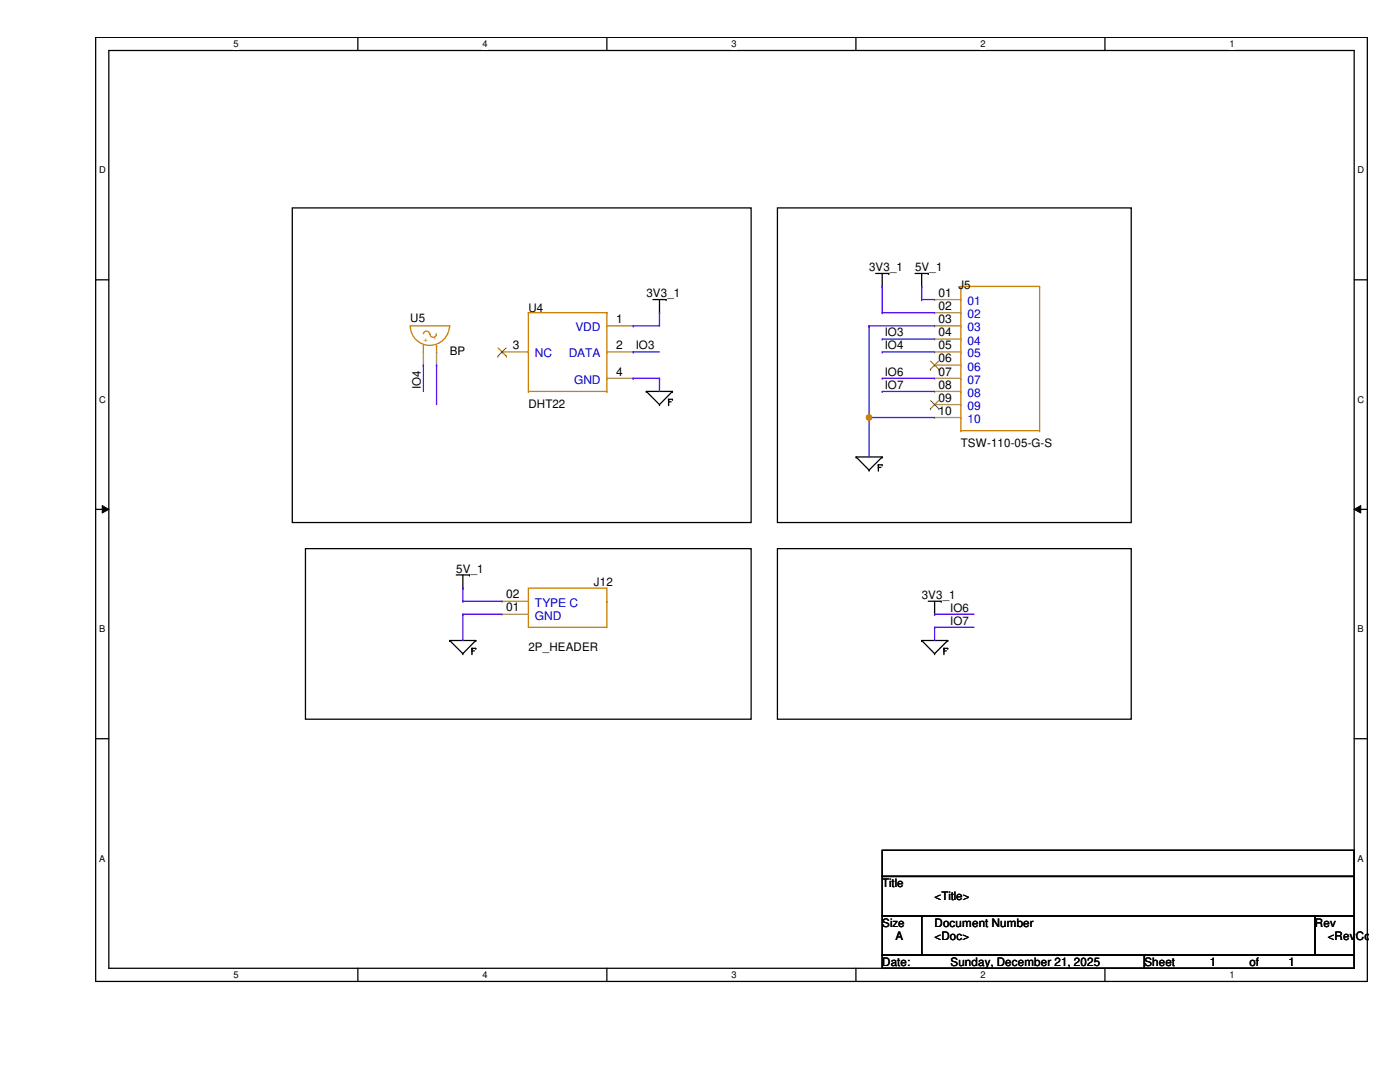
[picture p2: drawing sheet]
<svg xmlns="http://www.w3.org/2000/svg" width="279mm" height="216mm" viewBox="0 0 279 216" stroke-linecap="round" stroke-linejoin="round" font-family="sans-serif">
<path d="M19.1 7.5h253.8v188.3h-253.8zM21.7 10.1h248.6v183.1h-248.6z" fill="none" stroke="#000" stroke-width=".25"/>
<g fill="#fff">
<path d="M46.6 7.7h1v2.1h-1z"/>
<path d="M46.6 193.5h1v2.1h-1z"/>
</g>
<path d="M71.4 7.5v2.6M71.4 193.2v2.6" fill="none" stroke="#000" stroke-width=".25"/>
<g fill="#fff">
<path d="M96.3 7.7h1v2.1h-1z"/>
<path d="M96.3 193.5h1v2.1h-1z"/>
</g>
<path d="M121.1 7.5v2.6M121.1 193.2v2.6" fill="none" stroke="#000" stroke-width=".25"/>
<g fill="#fff">
<path d="M146 7.7h1v2.1h-1z"/>
<path d="M146 193.5h1v2.1h-1z"/>
</g>
<path d="M170.8 7.5v2.6M170.8 193.2v2.6" fill="none" stroke="#000" stroke-width=".25"/>
<g fill="#fff">
<path d="M195.7 7.7h1v2.1h-1z"/>
<path d="M195.7 193.5h1v2.1h-1z"/>
</g>
<path d="M220.5 7.5v2.6M220.5 193.2v2.6" fill="none" stroke="#000" stroke-width=".25"/>
<g fill="#fff">
<path d="M245.4 7.7h1v2.1h-1z"/>
<path d="M245.4 193.5h1v2.1h-1z"/>
<path d="M19.8 32.9h1.3v2.1h-1.3z"/>
<path d="M270.9 32.9h1.3v2.1h-1.3z"/>
<path d="M19.8 78.7h1.3v2.1h-1.3z"/>
<path d="M270.9 78.7h1.3v2.1h-1.3z"/>
</g>
<path d="M19.1 55.8h2.6M270.3 55.8h2.6" fill="none" stroke="#000" stroke-width=".25"/>
<g fill="#fff">
<path d="M19.8 124.5h1.2v2.1h-1.2z"/>
<path d="M270.9 124.5h1.3v2.1h-1.3z"/>
</g>
<path d="M19.1 101.6h2.6M270.3 101.6h2.6" fill="none" stroke="#000" stroke-width=".25"/>
<path d="M20.4 100.9l1.3 .7-1.3 .8zM270.3 101.6l1.3-.7v1.5z" fill="#000"/>
<path d="M20.4 100.9l1.3 .7-1.3 .8zM270.3 101.6l1.3-.7v1.5z" fill="none" stroke="#000" stroke-width=".2"/>
<g fill="#fff">
<path d="M19.8 170.3h1.2v2h-1.2z"/>
<path d="M270.9 170.3h1.3v2h-1.3z"/>
</g>
<g fill="none" stroke="#000" stroke-width=".25">
<path d="M58.3 41.5h91.6v62.8h-91.6zM130.3 59.8h2.6M131.6 59.8v2.6M132.9 59.8h.1M155.2 41.5h70.6v62.8h-70.6zM174.8 54.6h2.6M176.1 57.1h.1M176.1 54.6v2.5M177.4 54.6h.1M182.6 54.6h2.7M183.9 57.1h.1M183.9 54.6v2.5"/>
<path d="M185.3 54.6h.1M129 78.1h.1M129 78.1h5.2M129 78.1l2.6 2.6M131.6 62.4h.1M133.4 79.7h.1M133.4 79.7h.8M133.4 79.7v1M134.2 78.1h.1M134.2 79.7h.1M134.2 78.1l-2.6 2.6M131.6 80.7h.1"/>
<path d="M133.4 80.7h.1M133.4 80.2h.1M133.4 80.2h.5M170.9 91.2h.1M170.9 91.2h5.2M170.9 91.2l2.5 2.6M173.4 93.8h.1M175.3 92.8h.1M175.3 93.8h.1M175.3 93.3h.1M175.3 92.8h.8M175.3 92.8v1"/>
<path d="M175.3 93.3h.5M176.1 91.2h.1M176.1 92.8h.1M176.1 91.2l-2.7 2.6M61 109.5h88.9v34h-88.9zM91.1 114.7h2.6M92.4 117.3h.1M92.4 114.7v2.6M93.7 114.7h.1M155.2 109.5h70.6v34h-70.6zM185.3 120h2.5M186.5 120v2.6"/>
<path d="M187.8 120h.1M89.7 127.8h.1M89.7 127.8h5.3M89.7 127.8l2.7 2.6M92.4 130.4h.1M94.2 129.4h.1M94.2 130.4h.1M94.2 129.9h.1M94.2 129.4h.8M94.2 129.9h.5M94.2 129.4v1M95 127.8h.1"/>
<path d="M95 129.4h.1M95 127.8l-2.6 2.6M183.9 127.8h.1M183.9 127.8h5.2M183.9 127.8l2.6 2.6M186.5 122.6h.1M186.5 130.4h.1M188.4 129.4h.1M188.4 130.4h.1M188.4 129.9h.1M188.4 129.4h.7M188.4 129.4v1"/>
<path d="M188.4 129.9h.5M189.1 127.8h.1M189.1 129.4h.1M189.1 127.8l-2.6 2.6M19.1 147.4h2.6M270.3 147.4h2.6M176.1 169.7h94.2v5.2h-94.2zM176.1 174.9h94.2v7.9h-94.2zM176.1 182.8h7.8v7.8h-7.8zM176.1 190.6h52.3v2.6h-52.3zM183.9 182.8h78.5v7.8h-78.5zM228.4 190.6h41.9v2.6h-41.9z"/>
<path d="M262.4 182.8h7.9v7.8h-7.9z"/>
</g>
<g fill="none" stroke="#cc8006" stroke-width=".25">
<path d="M191.8 57.1h.1M191.8 59.8h.1M191.8 57.1v28.8M191.8 57.1h15.7M207.5 57.1h.1M207.5 57.1v28.8M84.5 66.6a.62 .62 0 0 1 .6-.5 .62 .62 0 0 1 .6 .5M84.5 69h.1M84.5 70.2h.1M84.5 69v1.2M85.8 66.6a.62 .62 0 0 0 .6 .7 .62 .62 0 0 0 .6-.7M87.1 69h.1"/>
<path d="M87.1 70.2h.1M87.1 69v1.2M89.7 65a3.9 3.9 0 0 1-3.9 3.9 3.9 3.9 0 0 1-3.9-3.9h7.8M89.7 65h.1M105.5 78.1h.1M105.5 62.4h.1M105.5 70.2h.1M105.5 62.4h15.6M105.5 78.1h15.6M105.5 62.4v15.7M121.1 62.4h.1M121.1 78.1h.1"/>
<path d="M121.1 65h.1M121.1 70.2h.1M121.1 75.5h.1M121.1 62.4v15.7M191.8 62.4h.1M191.8 65h.1M191.8 67.6h.1M191.8 70.2h.1M191.8 72.9h.1M191.8 75.5h.1M191.8 78.1h.1M191.8 85.9h.1"/>
<path d="M191.8 80.7h.1M191.8 83.3h.1M191.8 85.9h15.7M207.5 85.9h.1M105.5 117.3h15.6v7.9h-15.6zM105.5 120h.1M121.1 120h.1"/>
</g>
<g fill="none" stroke="#a84" stroke-width=".25">
<path d="M186.5 59.8h.1M186.5 59.8h5.3M84.5 72.9h.1M84.5 70.2v2.7M87.1 72.9h.1M87.1 70.2v2.7M100.2 70.2h.1M100.2 70.2h5.3M121.1 65h5.3M121.1 70.2h5.3M121.1 75.5h5.3M126.4 65h.1"/>
<path d="M126.4 70.2h.1M126.4 75.5h.1M186.5 62.4h.1M186.5 65h.1M186.5 67.6h.1M186.5 70.2h.1M186.5 72.9h.1M186.5 75.5h.1M186.5 78.1h.1M186.5 65h5.3M186.5 70.2h5.3M186.5 75.5h5.3"/>
<path d="M186.5 62.4h5.3M186.5 67.6h5.3M186.5 72.9h5.3M186.5 78.1h5.3M186.5 80.7h.1M186.5 83.3h.1M186.5 80.7h5.3M186.5 83.3h5.3M100.2 120h.1M100.2 120h5.3M100.2 122.6h.1M100.2 122.6h5.3"/>
</g>
<path d="M99.4 71.1h.1M99.4 69.4l1.6 1.7M101 69.4l-1.6 1.7M101 71.1h.1M185.7 73.7h.1M185.7 72.1l1.7 1.6M185.7 79.9l1.7 1.7M187.3 72.1l-1.6 1.6M187.3 79.9l-1.6 1.7M187.4 73.7h.1M185.7 81.6h.1M187.4 81.6h.1" fill="none" stroke="#804000" stroke-width=".2"/>
<g fill="none" stroke="#4200ff" stroke-width=".25">
<path d="M176.1 57.1h.1M176.1 57.1v5.3M173.4 65h.1M173.4 65h13.1M173.4 65v26.2M176.1 62.4h.1M176.1 67.6h.1M176.1 70.2h.1M176.1 75.5h.1M176.1 78.1h.1M176.1 62.4h10.4M176.1 67.6h10.4"/>
<path d="M176.1 70.2h10.4M176.1 75.5h10.4M176.1 78.1h10.4M173.4 83.3h.1M173.4 83.3h13.1"/>
</g>
<circle cx="173.4" cy="83.3" r=".51" fill="#f00"/>
<circle cx="173.4" cy="83.3" r=".51" fill="none" stroke="#f00" stroke-width=".25"/>
<g fill="none" stroke="#4200ff" stroke-width=".25">
<path d="M183.9 57.1h.1M183.9 59.8h.1M183.9 57.1v2.7M183.9 59.8h2.6M84.5 72.9h.1M84.5 72.9v5.2M87.1 72.9h.1M87.1 72.9v7.8M126.4 65h.1M126.4 75.5h.1M126.4 70.2h.1M126.4 75.5h5.2"/>
<path d="M126.4 70.2h5.2M131.6 62.4h.1M131.6 75.5h.1M131.6 62.4v2.6h-5.2M131.6 75.5v2.6M92.4 117.3h.1M92.4 120h.1M92.4 117.3v2.7M92.4 120h7.8M92.4 122.6h.1M92.4 122.6h7.8M92.4 122.6v5.2"/>
<path d="M186.5 125.2h.1M186.5 122.6h.1M186.5 125.2v2.6M186.5 125.2h7.9M186.5 122.6h7.9"/>
</g>
<circle cx="173.4" cy="83.3" r=".51" fill="#f00"/>
<circle cx="173.4" cy="83.3" r=".51" fill="none" stroke="#f00" stroke-width=".25"/>
<g font-size="2.4">
<text x="187.3" y="59.2">01</text>
<text x="122.9" y="64.5">1</text>
<text x="187.3" y="61.8">02</text>
<text x="187.3" y="64.5">03</text>
<text x="102.3" y="69.7">3</text>
<text x="122.9" y="69.7">2</text>
<text x="187.3" y="67.1">04</text>
<text x="187.3" y="69.7">05</text>
<text x="122.9" y="74.9">4</text>
<text x="187.3" y="72.3">06</text>
<text x="187.3" y="74.9">07</text>
<text x="187.3" y="77.6">08</text>
<text x="187.3" y="80.2">09</text>
<text x="187.3" y="82.8">10</text>
<text x="101" y="119.4">02</text>
<text x="101" y="122">01</text>
</g>
<g font-size="2.4" fill="#00c">
<text x="193.1" y="60.9">01</text>
<text x="193.1" y="63.5">02</text>
<text x="106.8" y="71.3">NC</text>
<text x="113.5" y="71.3">DATA</text>
<text x="114.9" y="66.1">VDD</text>
<text x="193.1" y="66.1">03</text>
<text x="193.1" y="68.7">04</text>
<text x="193.1" y="71.3">05</text>
<text x="114.6" y="76.6">GND</text>
<text x="193.1" y="74">06</text>
<text x="193.1" y="76.6">07</text>
<text x="193.1" y="79.2">08</text>
<text x="193.1" y="81.8">09</text>
<text x="193.1" y="84.4">10</text>
<text x="106.8" y="123.7">GND</text>
<text x="106.8" y="121.1">TYPE C</text>
</g>
<g font-size="2.3">
<text x="129" y="59.3">3V3_1</text>
<text x="173.4" y="54.1">3V3_1</text>
<text x="182.6" y="54.1">5V_1</text>
<text x="191.3" y="57.7">J5</text>
<text x="81.9" y="64.3">U5</text>
<text x="105.5" y="62.2">U4</text>
<text x="89.7" y="70.8">BP</text>
<text x="126.9" y="69.7">IO3</text>
<text x="176.6" y="67.1">IO3</text>
<text x="176.6" y="69.7">IO4</text>
<text x="84" y="77.6" transform="rotate(-90 84 77.6)">IO4</text>
<text x="176.6" y="75">IO6</text>
<text x="176.6" y="77.6">IO7</text>
<text x="105.5" y="81.3">DHT22</text>
<text x="191.8" y="89.2">TSW-110-05-G-S</text>
<text x="91.1" y="114.3">5V_1</text>
<text x="118.5" y="116.9">J12</text>
<text x="183.9" y="119.5">3V3_1</text>
<text x="189.7" y="124.7">IO7</text>
<text x="189.7" y="122">IO6</text>
<text x="105.5" y="130">2P_HEADER</text>
<text x="176.1" y="177">Title</text>
<text x="186.5" y="179.7">&lt;Title&gt;</text>
<text x="176.1" y="184.9">Size</text>
<text x="186.5" y="184.9">Document Number</text>
<text x="262.4" y="184.9">Rev</text>
<text x="178.7" y="187.5">A</text>
<text x="186.5" y="187.5">&lt;Doc&gt;</text>
<text x="265" y="187.5">&lt;RevCo</text>
<text x="176.1" y="192.7">Date:</text>
<text x="189.7" y="192.7">Sunday, December 21, 2025</text>
<text x="228.4" y="192.7">Sheet</text>
<text x="241.5" y="192.7">1</text>
<text x="249.3" y="192.7">of</text>
<text x="257.2" y="192.7">1</text>
</g>
<g font-size="1.9">
<text x="46.6" y="9.4">5</text>
<text x="96.3" y="9.4">4</text>
<text x="146" y="9.4">3</text>
<text x="195.7" y="9.4">2</text>
<text x="245.4" y="9.4">1</text>
<text x="19.8" y="34.6">D</text>
<text x="270.9" y="34.6">D</text>
<text x="19.8" y="80.3">C</text>
<text x="270.9" y="80.3">C</text>
<text x="19.8" y="126.2">B</text>
<text x="270.9" y="126.2">B</text>
<text x="19.8" y="171.9">A</text>
<text x="270.9" y="171.9">A</text>
<text x="46.6" y="195.2">5</text>
<text x="96.3" y="195.2">4</text>
<text x="146" y="195.2">3</text>
<text x="195.7" y="195.2">2</text>
<text x="245.4" y="195.2">1</text>
</g>
<g font-size="1.6" fill="#cc8006">
<text x="84.5" y="68.3">+</text>
<text x="86.6" y="68">-</text>
</g>
</svg>
